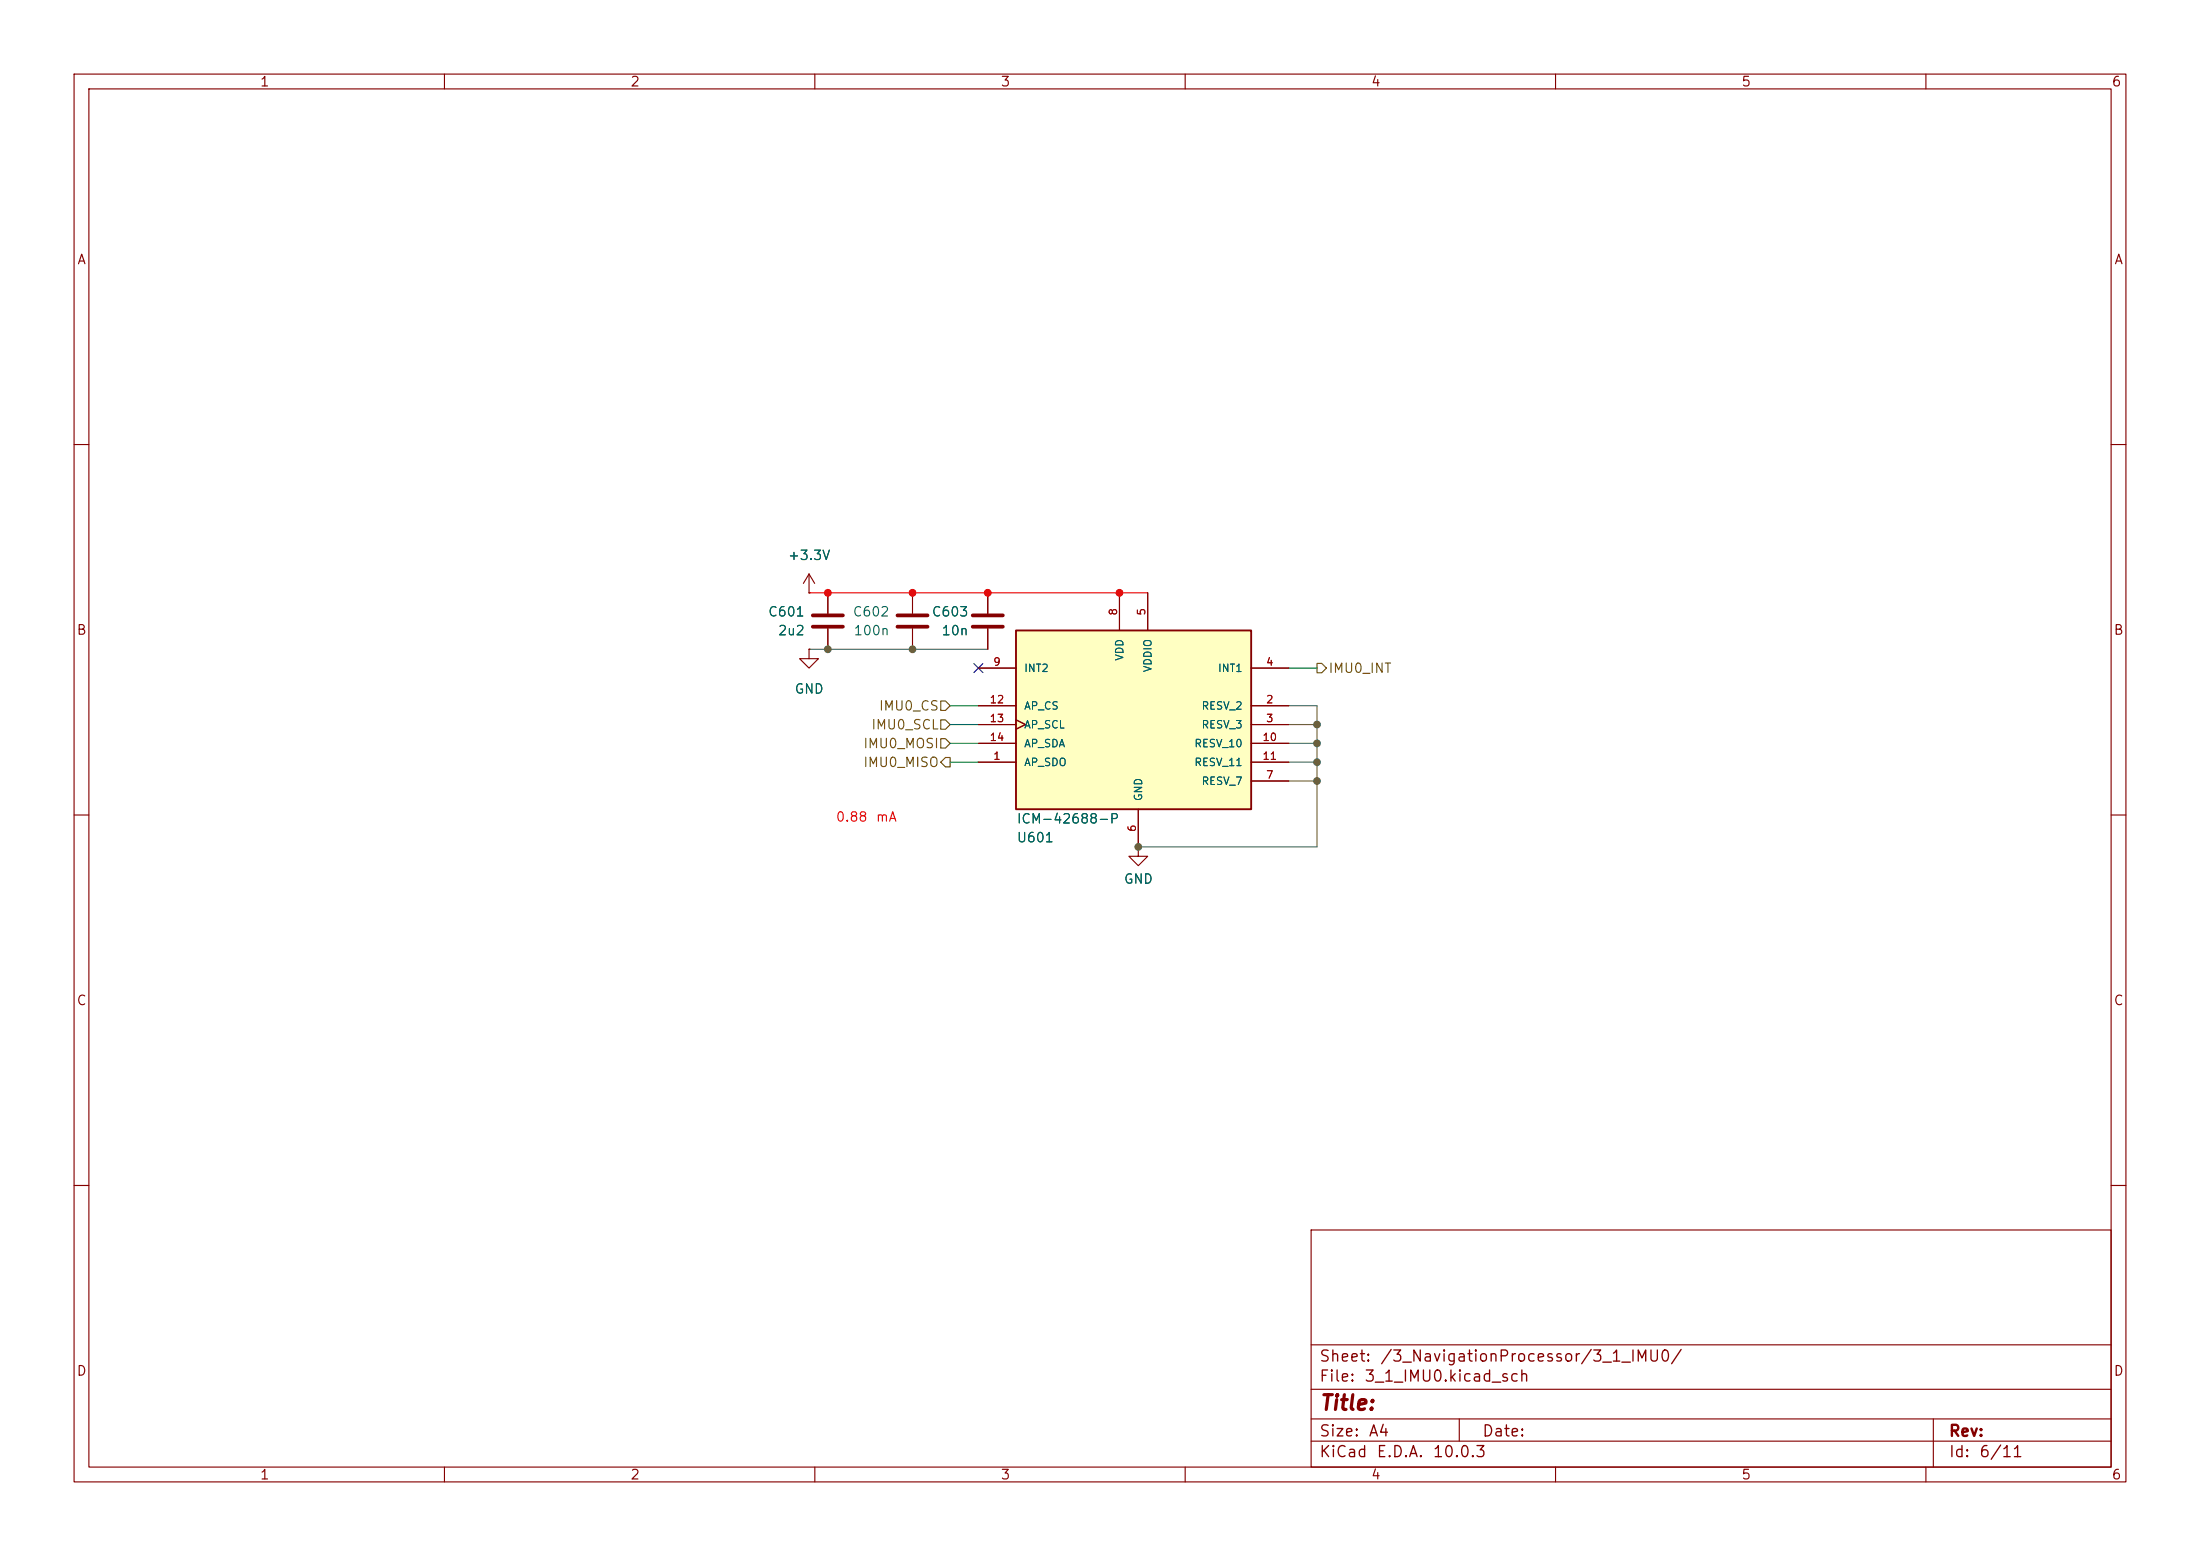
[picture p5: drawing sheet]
(kicad_sch
 (version 20260306)
 (generator "eeschema")
 (generator_version "10.0")
 (paper "A4")
 (lib_symbols
  (symbol "Device:C"
   (pin_numbers (hide yes))
   (pin_names
    (offset 0.254)) (exclude_from_sim no) (in_bom yes) (on_board yes)
   (in_pos_files yes)
   (duplicate_pin_numbers_are_jumpers no)
   (property "Reference" "C" (at 0.635 2.54 0) (show_name no) (do_not_autoplace no) (effects (font (size 1.27 1.27)) (justify left)))
   (property "Value" "C" (at 0.635 -2.54 0) (show_name no) (do_not_autoplace no) (effects (font (size 1.27 1.27)) (justify left)))
   (property "Footprint" "" (at 0.9652 -3.81 0) (show_name no) (do_not_autoplace no) (hide yes) (effects (font (size 1.27 1.27))))
   (property "Datasheet" "" (at 0 0 0) (show_name no) (do_not_autoplace no) (hide yes) (effects (font (size 1.27 1.27))))
   (property "Description" "Unpolarized capacitor" (at 0 0 0) (show_name no) (do_not_autoplace no) (hide yes) (effects (font (size 1.27 1.27))))
   (symbol "C_0_1"
    (polyline (pts (xy -2.032 0.762) (xy 2.032 0.762)) (stroke (width 0.508) (type default)) (fill (type none)))
    (polyline (pts (xy -2.032 -0.762) (xy 2.032 -0.762)) (stroke (width 0.508) (type default)) (fill (type none))))
   (symbol "C_1_1"
    (pin passive line (at 0 3.81 270) (length 2.794) (name "" (effects (font (size 1.27 1.27)))) (number "1" (effects (font (size 1.27 1.27)))))
    (pin passive line (at 0 -3.81 90) (length 2.794) (name "" (effects (font (size 1.27 1.27)))) (number "2" (effects (font (size 1.27 1.27))))))
   (embedded_fonts no))
  (symbol "Polaris_symbols:ICM-42688-P"
   (pin_names
    (offset 1.016)) (exclude_from_sim no) (in_bom yes) (on_board yes)
   (in_pos_files yes)
   (duplicate_pin_numbers_are_jumpers no)
   (property "Reference" "U404" (at -16.51 -12.7 0) (show_name no) (do_not_autoplace no) (effects (font (size 1.27 1.27)) (justify left)))
   (property "Value" "ICM-42688-P" (at -16.51 -10.16 0) (show_name no) (do_not_autoplace no) (effects (font (size 1.27 1.27)) (justify left)))
   (property "Footprint" "Polaris:ICM-42688-P" (at 0 0 0) (show_name no) (do_not_autoplace no) (hide yes) (effects (font (size 1.27 1.27)) (justify bottom)))
   (property "Datasheet" "" (at 0 0 0) (show_name no) (do_not_autoplace no) (hide yes) (effects (font (size 1.27 1.27))))
   (property "Description" "" (at 0 0 0) (show_name no) (do_not_autoplace no) (hide yes) (effects (font (size 1.27 1.27)) (justify bottom)))
   (property "MF" "" (at 0 0 0) (show_name no) (do_not_autoplace no) (hide yes) (effects (font (size 1.27 1.27)) (justify bottom)))
   (property "MAXIMUM_PACKAGE_HEIGHT" "" (at 0 0 0) (show_name no) (do_not_autoplace no) (hide yes) (effects (font (size 1.27 1.27)) (justify bottom)))
   (property "Package" "" (at 0 0 0) (show_name no) (do_not_autoplace no) (hide yes) (effects (font (size 1.27 1.27)) (justify bottom)))
   (property "Price" "" (at 0 0 0) (show_name no) (do_not_autoplace no) (hide yes) (effects (font (size 1.27 1.27)) (justify bottom)))
   (property "Check_prices" "" (at 0 0 0) (show_name no) (do_not_autoplace no) (hide yes) (effects (font (size 1.27 1.27)) (justify bottom)))
   (property "STANDARD" "" (at 0 0 0) (show_name no) (do_not_autoplace no) (hide yes) (effects (font (size 1.27 1.27)) (justify bottom)))
   (property "PARTREV" "" (at 0 0 0) (show_name no) (do_not_autoplace no) (hide yes) (effects (font (size 1.27 1.27)) (justify bottom)))
   (property "SnapEDA_Link" "" (at 0 0 0) (show_name no) (do_not_autoplace no) (hide yes) (effects (font (size 1.27 1.27)) (justify bottom)))
   (property "MP" "" (at 0 0 0) (show_name no) (do_not_autoplace no) (hide yes) (effects (font (size 1.27 1.27)) (justify bottom)))
   (property "Availability" "" (at 0 0 0) (show_name no) (do_not_autoplace no) (hide yes) (effects (font (size 1.27 1.27)) (justify bottom)))
   (property "MANUFACTURER" "" (at 0 0 0) (show_name no) (do_not_autoplace no) (hide yes) (effects (font (size 1.27 1.27)) (justify bottom)))
   (property "Description_1" "" (at 0 0 0) (show_name no) (do_not_autoplace no) (hide yes) (effects (font (size 1.27 1.27))))
   (property "KLC_S3.3" "" (at 0 0 0) (show_name no) (do_not_autoplace no) (hide yes) (effects (font (size 1.27 1.27))))
   (property "KLC_S4.1" "" (at 0 0 0) (show_name no) (do_not_autoplace no) (hide yes) (effects (font (size 1.27 1.27))))
   (property "KLC_S4.2_DVDD" "" (at 0 0 0) (show_name no) (do_not_autoplace no) (hide yes) (effects (font (size 1.27 1.27))))
   (property "KLC_S4.2_VREG_VOUT" "" (at 0 0 0) (show_name no) (do_not_autoplace no) (hide yes) (effects (font (size 1.27 1.27))))
   (property "LCSC Part Name" "" (at 0 0 0) (show_name no) (do_not_autoplace no) (hide yes) (effects (font (size 1.27 1.27))))
   (property "Manufacturer Part" "" (at 0 0 0) (show_name no) (do_not_autoplace no) (hide yes) (effects (font (size 1.27 1.27))))
   (property "Supplier" "" (at 0 0 0) (show_name no) (do_not_autoplace no) (hide yes) (effects (font (size 1.27 1.27))))
   (property "Supplier Part" "" (at 0 0 0) (show_name no) (do_not_autoplace no) (hide yes) (effects (font (size 1.27 1.27))))
   (symbol "ICM-42688-P_0_0"
    (rectangle (start -16.51 15.24) (end 15.24 -8.89) (stroke (width 0.254) (type default)) (fill (type background)))
    (pin passive line (at 20.32 5.08 180) (length 5.08) (name "RESV_2" (effects (font (size 1.016 1.016)))) (number "2" (effects (font (size 1.016 1.016)))))
    (pin passive line (at 20.32 2.54 180) (length 5.08) (name "RESV_3" (effects (font (size 1.016 1.016)))) (number "3" (effects (font (size 1.016 1.016)))))
    (pin power_in line (at 1.27 20.32 270) (length 5.08) (name "VDDIO" (effects (font (size 1.016 1.016)))) (number "5" (effects (font (size 1.016 1.016)))))
    (pin power_in line (at 0 -13.97 90) (length 5.08) (name "GND" (effects (font (size 1.016 1.016)))) (number "6" (effects (font (size 1.016 1.016)))))
    (pin passive line (at 20.32 -5.08 180) (length 5.08) (name "RESV_7" (effects (font (size 1.016 1.016)))) (number "7" (effects (font (size 1.016 1.016)))))
    (pin power_in line (at -2.54 20.32 270) (length 5.08) (name "VDD" (effects (font (size 1.016 1.016)))) (number "8" (effects (font (size 1.016 1.016)))))
    (pin passive line (at 20.32 0 180) (length 5.08) (name "RESV_10" (effects (font (size 1.016 1.016)))) (number "10" (effects (font (size 1.016 1.016)))))
    (pin passive line (at 20.32 -2.54 180) (length 5.08) (name "RESV_11" (effects (font (size 1.016 1.016)))) (number "11" (effects (font (size 1.016 1.016)))))
    (pin input line (at -21.59 5.08 0) (length 5.08) (name "AP_CS" (effects (font (size 1.016 1.016)))) (number "12" (effects (font (size 1.016 1.016))))))
   (symbol "ICM-42688-P_1_0"
    (pin output line (at -21.59 -2.54 0) (length 5.08) (name "AP_SDO" (effects (font (size 1.016 1.016)))) (number "1" (effects (font (size 1.016 1.016))))
    (alternate "AP_ADO" output line))
    (pin output line (at 20.32 10.16 180) (length 5.08) (name "INT1" (effects (font (size 1.016 1.016)))) (number "4" (effects (font (size 1.016 1.016))))
    (alternate "INT" output line))
    (pin output line (at -21.59 10.16 0) (length 5.08) (name "INT2" (effects (font (size 1.016 1.016)))) (number "9" (effects (font (size 1.016 1.016))))
    (alternate "CLKIN" input line)
    (alternate "FSYNC" input line))
    (pin input clock (at -21.59 2.54 0) (length 5.08) (name "AP_SCL" (effects (font (size 1.016 1.016)))) (number "13" (effects (font (size 1.016 1.016))))
    (alternate "AP_SCLK" input clock))
    (pin bidirectional line (at -21.59 0 0) (length 5.08) (name "AP_SDA" (effects (font (size 1.016 1.016)))) (number "14" (effects (font (size 1.016 1.016))))
    (alternate "AP_SDI" input line)
    (alternate "AP_SDIO" bidirectional line)))
   (embedded_fonts no))
  (symbol "power:+3.3V"
   (power global)
   (pin_numbers (hide yes))
   (pin_names
    (offset 0) (hide yes)) (exclude_from_sim no) (in_bom yes) (on_board yes)
   (in_pos_files yes)
   (duplicate_pin_numbers_are_jumpers no)
   (property "Reference" "#PWR" (at 0 -3.81 0) (show_name no) (do_not_autoplace no) (hide yes) (effects (font (size 1.27 1.27))))
   (property "Value" "+3.3V" (at 0 3.556 0) (show_name no) (do_not_autoplace no) (effects (font (size 1.27 1.27))))
   (property "Footprint" "" (at 0 0 0) (show_name no) (do_not_autoplace no) (hide yes) (effects (font (size 1.27 1.27))))
   (property "Datasheet" "" (at 0 0 0) (show_name no) (do_not_autoplace no) (hide yes) (effects (font (size 1.27 1.27))))
   (property "Description" "Power symbol creates a global label with name \"+3.3V\"" (at 0 0 0) (show_name no) (do_not_autoplace no) (hide yes) (effects (font (size 1.27 1.27))))
   (symbol "+3.3V_0_1"
    (polyline (pts (xy -0.762 1.27) (xy 0 2.54)) (stroke (width 0) (type default)) (fill (type none)))
    (polyline (pts (xy 0 2.54) (xy 0.762 1.27)) (stroke (width 0) (type default)) (fill (type none)))
    (polyline (pts (xy 0 0) (xy 0 2.54)) (stroke (width 0) (type default)) (fill (type none))))
   (symbol "+3.3V_1_1"
    (pin power_in line (at 0 0 90) (length 0) (name "" (effects (font (size 1.27 1.27)))) (number "1" (effects (font (size 1.27 1.27))))))
   (embedded_fonts no))
  (symbol "power:GND"
   (power global)
   (pin_numbers (hide yes))
   (pin_names
    (offset 0) (hide yes)) (exclude_from_sim no) (in_bom yes) (on_board yes)
   (in_pos_files yes)
   (duplicate_pin_numbers_are_jumpers no)
   (property "Reference" "#PWR" (at 0 -6.35 0) (show_name no) (do_not_autoplace no) (hide yes) (effects (font (size 1.27 1.27))))
   (property "Value" "GND" (at 0 -3.81 0) (show_name no) (do_not_autoplace no) (effects (font (size 1.27 1.27))))
   (property "Footprint" "" (at 0 0 0) (show_name no) (do_not_autoplace no) (hide yes) (effects (font (size 1.27 1.27))))
   (property "Datasheet" "" (at 0 0 0) (show_name no) (do_not_autoplace no) (hide yes) (effects (font (size 1.27 1.27))))
   (property "Description" "Power symbol creates a global label with name \"GND\" , ground" (at 0 0 0) (show_name no) (do_not_autoplace no) (hide yes) (effects (font (size 1.27 1.27))))
   (symbol "GND_0_1"
    (polyline (pts (xy 0 0) (xy 0 -1.27) (xy 1.27 -1.27) (xy 0 -2.54) (xy -1.27 -1.27) (xy 0 -1.27)) (stroke (width 0) (type default)) (fill (type none))))
   (symbol "GND_1_1"
    (pin power_in line (at 0 0 270) (length 0) (name "" (effects (font (size 1.27 1.27)))) (number "1" (effects (font (size 1.27 1.27))))))
   (embedded_fonts no)))
 (text "0.88 mA"
  (exclude_from_sim no)
  (at 116.84 110.49 0)
  (effects (font (size 1.27 1.27) (color 255 0 0 1))))
 (junction
  (at 123.19 87.63)
  (diameter 0)
  (color 0 0 0 0))
 (junction
  (at 177.8 105.41)
  (diameter 0)
  (color 0 0 0 0))
 (junction
  (at 123.19 80.01)
  (diameter 0)
  (color 0 0 0 0))
 (junction
  (at 177.8 97.79)
  (diameter 0)
  (color 0 0 0 0))
 (junction
  (at 111.76 80.01)
  (diameter 0)
  (color 0 0 0 0))
 (junction
  (at 133.35 80.01)
  (diameter 0)
  (color 0 0 0 0))
 (junction
  (at 177.8 100.33)
  (diameter 0)
  (color 0 0 0 0))
 (junction
  (at 111.76 87.63)
  (diameter 0)
  (color 0 0 0 0))
 (junction
  (at 153.67 114.3)
  (diameter 0)
  (color 0 0 0 0))
 (junction
  (at 151.13 80.01)
  (diameter 0)
  (color 0 0 0 0))
 (junction
  (at 177.8 102.87)
  (diameter 0)
  (color 0 0 0 0))
 (no_connect
  (at 132.08 90.17))
 (wire
  (pts (xy 177.8 100.33) (xy 177.8 102.87))
  (stroke (width 0) (type default)))
 (wire
  (pts (xy 123.19 87.63) (xy 111.76 87.63))
  (stroke (width 0) (type default)))
 (wire
  (pts (xy 151.13 80.01) (xy 154.94 80.01))
  (stroke (width 0) (type default)))
 (wire
  (pts (xy 109.22 80.01) (xy 111.76 80.01))
  (stroke (width 0) (type default)))
 (wire
  (pts (xy 177.8 95.25) (xy 177.8 97.79))
  (stroke (width 0) (type default)))
 (wire
  (pts (xy 177.8 105.41) (xy 177.8 114.3))
  (stroke (width 0) (type default)))
 (wire
  (pts (xy 173.99 105.41) (xy 177.8 105.41))
  (stroke (width 0) (type default)))
 (wire
  (pts (xy 173.99 97.79) (xy 177.8 97.79))
  (stroke (width 0) (type default)))
 (wire
  (pts (xy 177.8 102.87) (xy 177.8 105.41))
  (stroke (width 0) (type default)))
 (wire
  (pts (xy 153.67 114.3) (xy 177.8 114.3))
  (stroke (width 0) (type default)))
 (wire
  (pts (xy 173.99 102.87) (xy 177.8 102.87))
  (stroke (width 0) (type default)))
 (wire
  (pts (xy 123.19 87.63) (xy 133.35 87.63))
  (stroke (width 0) (type default)))
 (wire
  (pts (xy 173.99 100.33) (xy 177.8 100.33))
  (stroke (width 0) (type default)))
 (wire
  (pts (xy 128.27 102.87) (xy 132.08 102.87))
  (stroke (width 0) (type default)))
 (wire
  (pts (xy 109.22 87.63) (xy 111.76 87.63))
  (stroke (width 0) (type default)))
 (wire
  (pts (xy 128.27 97.79) (xy 132.08 97.79))
  (stroke (width 0) (type default)))
 (wire
  (pts (xy 173.99 90.17) (xy 177.8 90.17))
  (stroke (width 0) (type default)))
 (wire
  (pts (xy 111.76 80.01) (xy 151.13 80.01))
  (stroke (width 0) (type default)))
 (wire
  (pts (xy 173.99 95.25) (xy 177.8 95.25))
  (stroke (width 0) (type default)))
 (wire
  (pts (xy 128.27 95.25) (xy 132.08 95.25))
  (stroke (width 0) (type default)))
 (wire
  (pts (xy 177.8 97.79) (xy 177.8 100.33))
  (stroke (width 0) (type default)))
 (wire
  (pts (xy 128.27 100.33) (xy 132.08 100.33))
  (stroke (width 0) (type default)))
 (hierarchical_label "IMU0_SCL"
  (shape input)
  (at 128.27 97.79 180)
  (effects (font (size 1.27 1.27)) (justify right)))
 (hierarchical_label "IMU0_MISO"
  (shape output)
  (at 128.27 102.87 180)
  (effects (font (size 1.27 1.27)) (justify right)))
 (hierarchical_label "IMU0_INT"
  (shape output)
  (at 177.8 90.17 0)
  (effects (font (size 1.27 1.27)) (justify left)))
 (hierarchical_label "IMU0_CS"
  (shape input)
  (at 128.27 95.25 180)
  (effects (font (size 1.27 1.27)) (justify right)))
 (hierarchical_label "IMU0_MOSI"
  (shape input)
  (at 128.27 100.33 180)
  (effects (font (size 1.27 1.27)) (justify right)))
 (symbol
  (lib_id "Device:C")
  (at 123.19 83.82 0)
  (mirror y)
  (unit 1)
  (body_style 1)
  (exclude_from_sim no)
  (in_bom yes)
  (on_board yes)
  (in_pos_files yes)
  (dnp no)
  (fields_autoplaced yes)
  (property "Reference" "C602" (at 120.142 82.5499 0) (show_name no) (do_not_autoplace no) (effects (font (size 1.27 1.27)) (justify left)))
  (property "Value" "100n" (at 120.142 85.0899 0) (show_name no) (do_not_autoplace no) (effects (font (size 1.27 1.27)) (justify left)))
  (property "Footprint" "Capacitor_SMD:C_0603_1608Metric" (at 122.2248 87.63 0) (hide yes) (show_name no) (do_not_autoplace no) (effects (font (size 1.27 1.27))))
  (property "Datasheet" "" (at 123.19 83.82 0) (hide yes) (show_name no) (do_not_autoplace no) (effects (font (size 1.27 1.27))))
  (property "Description" "Unpolarized capacitor" (at 123.19 83.82 0) (hide yes) (show_name no) (do_not_autoplace no) (effects (font (size 1.27 1.27))))
  (property "Description_1" "" (at 123.19 83.82 0) (hide yes) (show_name no) (do_not_autoplace no) (effects (font (size 1.27 1.27))))
  (property "KLC_S3.3" "" (at 123.19 83.82 0) (hide yes) (show_name no) (do_not_autoplace no) (effects (font (size 1.27 1.27))))
  (property "KLC_S4.1" "" (at 123.19 83.82 0) (hide yes) (show_name no) (do_not_autoplace no) (effects (font (size 1.27 1.27))))
  (property "KLC_S4.2_DVDD" "" (at 123.19 83.82 0) (hide yes) (show_name no) (do_not_autoplace no) (effects (font (size 1.27 1.27))))
  (property "KLC_S4.2_VREG_VOUT" "" (at 123.19 83.82 0) (hide yes) (show_name no) (do_not_autoplace no) (effects (font (size 1.27 1.27))))
  (property "LCSC Part Name" "" (at 123.19 83.82 0) (hide yes) (show_name no) (do_not_autoplace no) (effects (font (size 1.27 1.27))))
  (property "Manufacturer Part" "" (at 123.19 83.82 0) (hide yes) (show_name no) (do_not_autoplace no) (effects (font (size 1.27 1.27))))
  (property "Supplier" "" (at 123.19 83.82 0) (hide yes) (show_name no) (do_not_autoplace no) (effects (font (size 1.27 1.27))))
  (property "Supplier Part" "" (at 123.19 83.82 0) (hide yes) (show_name no) (do_not_autoplace no) (effects (font (size 1.27 1.27))))
  (pin "1")
  (pin "2"))
 (symbol
  (lib_id "power:GND")
  (at 109.22 87.63 0)
  (mirror y)
  (unit 1)
  (body_style 1)
  (exclude_from_sim no)
  (in_bom yes)
  (on_board yes)
  (in_pos_files yes)
  (dnp no)
  (fields_autoplaced yes)
  (property "Reference" "#PWR0602" (at 109.22 93.98 0) (hide yes) (show_name no) (do_not_autoplace no) (effects (font (size 1.27 1.27))))
  (property "Value" "GND" (at 109.22 92.964 0) (show_name no) (do_not_autoplace no) (effects (font (size 1.27 1.27))))
  (property "Footprint" "" (at 109.22 87.63 0) (hide yes) (show_name no) (do_not_autoplace no) (effects (font (size 1.27 1.27))))
  (property "Datasheet" "" (at 109.22 87.63 0) (hide yes) (show_name no) (do_not_autoplace no) (effects (font (size 1.27 1.27))))
  (property "Description" "Power symbol creates a global label with name \"GND\" , ground" (at 109.22 87.63 0) (hide yes) (show_name no) (do_not_autoplace no) (effects (font (size 1.27 1.27))))
  (pin "1"))
 (symbol
  (lib_id "Device:C")
  (at 111.76 83.82 0)
  (mirror y)
  (unit 1)
  (body_style 1)
  (exclude_from_sim no)
  (in_bom yes)
  (on_board yes)
  (in_pos_files yes)
  (dnp no)
  (fields_autoplaced yes)
  (property "Reference" "C601" (at 108.712 82.5499 0) (show_name no) (do_not_autoplace no) (effects (font (size 1.27 1.27)) (justify left)))
  (property "Value" "2u2" (at 108.712 85.0899 0) (show_name no) (do_not_autoplace no) (effects (font (size 1.27 1.27)) (justify left)))
  (property "Footprint" "Capacitor_SMD:C_0603_1608Metric" (at 110.7948 87.63 0) (hide yes) (show_name no) (do_not_autoplace no) (effects (font (size 1.27 1.27))))
  (property "Datasheet" "" (at 111.76 83.82 0) (hide yes) (show_name no) (do_not_autoplace no) (effects (font (size 1.27 1.27))))
  (property "Description" "Unpolarized capacitor" (at 111.76 83.82 0) (hide yes) (show_name no) (do_not_autoplace no) (effects (font (size 1.27 1.27))))
  (property "Description_1" "" (at 111.76 83.82 0) (hide yes) (show_name no) (do_not_autoplace no) (effects (font (size 1.27 1.27))))
  (property "KLC_S3.3" "" (at 111.76 83.82 0) (hide yes) (show_name no) (do_not_autoplace no) (effects (font (size 1.27 1.27))))
  (property "KLC_S4.1" "" (at 111.76 83.82 0) (hide yes) (show_name no) (do_not_autoplace no) (effects (font (size 1.27 1.27))))
  (property "KLC_S4.2_DVDD" "" (at 111.76 83.82 0) (hide yes) (show_name no) (do_not_autoplace no) (effects (font (size 1.27 1.27))))
  (property "KLC_S4.2_VREG_VOUT" "" (at 111.76 83.82 0) (hide yes) (show_name no) (do_not_autoplace no) (effects (font (size 1.27 1.27))))
  (property "LCSC Part Name" "" (at 111.76 83.82 0) (hide yes) (show_name no) (do_not_autoplace no) (effects (font (size 1.27 1.27))))
  (property "Manufacturer Part" "" (at 111.76 83.82 0) (hide yes) (show_name no) (do_not_autoplace no) (effects (font (size 1.27 1.27))))
  (property "Supplier" "" (at 111.76 83.82 0) (hide yes) (show_name no) (do_not_autoplace no) (effects (font (size 1.27 1.27))))
  (property "Supplier Part" "" (at 111.76 83.82 0) (hide yes) (show_name no) (do_not_autoplace no) (effects (font (size 1.27 1.27))))
  (pin "2")
  (pin "1"))
 (symbol
  (lib_id "Polaris_symbols:ICM-42688-P")
  (at 153.67 100.33 0)
  (unit 1)
  (body_style 1)
  (exclude_from_sim no)
  (in_bom yes)
  (on_board yes)
  (in_pos_files yes)
  (dnp no)
  (property "Reference" "U601" (at 137.16 113.03 0) (show_name no) (do_not_autoplace no) (effects (font (size 1.27 1.27)) (justify left)))
  (property "Value" "ICM-42688-P" (at 137.16 110.49 0) (show_name no) (do_not_autoplace no) (effects (font (size 1.27 1.27)) (justify left)))
  (property "Footprint" "Polaris:ICM-42688-P" (at 153.67 100.33 0) (hide yes) (show_name no) (do_not_autoplace no) (effects (font (size 1.27 1.27)) (justify bottom)))
  (property "Datasheet" "" (at 153.67 100.33 0) (hide yes) (show_name no) (do_not_autoplace no) (effects (font (size 1.27 1.27))))
  (property "Description" "" (at 153.67 100.33 0) (hide yes) (show_name no) (do_not_autoplace no) (effects (font (size 1.27 1.27)) (justify bottom)))
  (property "MF" "" (at 153.67 100.33 0) (hide yes) (show_name no) (do_not_autoplace no) (effects (font (size 1.27 1.27)) (justify bottom)))
  (property "MAXIMUM_PACKAGE_HEIGHT" "" (at 153.67 100.33 0) (hide yes) (show_name no) (do_not_autoplace no) (effects (font (size 1.27 1.27)) (justify bottom)))
  (property "Package" "" (at 153.67 100.33 0) (hide yes) (show_name no) (do_not_autoplace no) (effects (font (size 1.27 1.27)) (justify bottom)))
  (property "Price" "" (at 153.67 100.33 0) (hide yes) (show_name no) (do_not_autoplace no) (effects (font (size 1.27 1.27)) (justify bottom)))
  (property "Check_prices" "" (at 153.67 100.33 0) (hide yes) (show_name no) (do_not_autoplace no) (effects (font (size 1.27 1.27)) (justify bottom)))
  (property "STANDARD" "" (at 153.67 100.33 0) (hide yes) (show_name no) (do_not_autoplace no) (effects (font (size 1.27 1.27)) (justify bottom)))
  (property "PARTREV" "" (at 153.67 100.33 0) (hide yes) (show_name no) (do_not_autoplace no) (effects (font (size 1.27 1.27)) (justify bottom)))
  (property "SnapEDA_Link" "" (at 153.67 100.33 0) (hide yes) (show_name no) (do_not_autoplace no) (effects (font (size 1.27 1.27)) (justify bottom)))
  (property "MP" "" (at 153.67 100.33 0) (hide yes) (show_name no) (do_not_autoplace no) (effects (font (size 1.27 1.27)) (justify bottom)))
  (property "Availability" "" (at 153.67 100.33 0) (hide yes) (show_name no) (do_not_autoplace no) (effects (font (size 1.27 1.27)) (justify bottom)))
  (property "MANUFACTURER" "" (at 153.67 100.33 0) (hide yes) (show_name no) (do_not_autoplace no) (effects (font (size 1.27 1.27)) (justify bottom)))
  (property "Description_1" "" (at 153.67 100.33 0) (hide yes) (show_name no) (do_not_autoplace no) (effects (font (size 1.27 1.27))))
  (property "KLC_S3.3" "" (at 153.67 100.33 0) (hide yes) (show_name no) (do_not_autoplace no) (effects (font (size 1.27 1.27))))
  (property "KLC_S4.1" "" (at 153.67 100.33 0) (hide yes) (show_name no) (do_not_autoplace no) (effects (font (size 1.27 1.27))))
  (property "KLC_S4.2_DVDD" "" (at 153.67 100.33 0) (hide yes) (show_name no) (do_not_autoplace no) (effects (font (size 1.27 1.27))))
  (property "KLC_S4.2_VREG_VOUT" "" (at 153.67 100.33 0) (hide yes) (show_name no) (do_not_autoplace no) (effects (font (size 1.27 1.27))))
  (property "LCSC Part Name" "" (at 153.67 100.33 0) (hide yes) (show_name no) (do_not_autoplace no) (effects (font (size 1.27 1.27))))
  (property "Manufacturer Part" "" (at 153.67 100.33 0) (hide yes) (show_name no) (do_not_autoplace no) (effects (font (size 1.27 1.27))))
  (property "Supplier" "" (at 153.67 100.33 0) (hide yes) (show_name no) (do_not_autoplace no) (effects (font (size 1.27 1.27))))
  (property "Supplier Part" "" (at 153.67 100.33 0) (hide yes) (show_name no) (do_not_autoplace no) (effects (font (size 1.27 1.27))))
  (pin "9")
  (pin "13")
  (pin "7")
  (pin "2")
  (pin "11")
  (pin "5")
  (pin "14")
  (pin "4")
  (pin "12")
  (pin "8")
  (pin "1")
  (pin "3")
  (pin "6")
  (pin "10"))
 (symbol
  (lib_id "Device:C")
  (at 133.35 83.82 0)
  (unit 1)
  (body_style 1)
  (exclude_from_sim no)
  (in_bom yes)
  (on_board yes)
  (in_pos_files yes)
  (dnp no)
  (property "Reference" "C603" (at 130.81 82.55 0) (show_name no) (do_not_autoplace no) (effects (font (size 1.27 1.27)) (justify right)))
  (property "Value" "10n" (at 130.81 85.09 0) (show_name no) (do_not_autoplace no) (effects (font (size 1.27 1.27)) (justify right)))
  (property "Footprint" "Capacitor_SMD:C_0603_1608Metric" (at 134.3152 87.63 0) (hide yes) (show_name no) (do_not_autoplace no) (effects (font (size 1.27 1.27))))
  (property "Datasheet" "" (at 133.35 83.82 0) (hide yes) (show_name no) (do_not_autoplace no) (effects (font (size 1.27 1.27))))
  (property "Description" "Unpolarized capacitor" (at 133.35 83.82 0) (hide yes) (show_name no) (do_not_autoplace no) (effects (font (size 1.27 1.27))))
  (property "Description_1" "" (at 133.35 83.82 0) (hide yes) (show_name no) (do_not_autoplace no) (effects (font (size 1.27 1.27))))
  (property "KLC_S3.3" "" (at 133.35 83.82 0) (hide yes) (show_name no) (do_not_autoplace no) (effects (font (size 1.27 1.27))))
  (property "KLC_S4.1" "" (at 133.35 83.82 0) (hide yes) (show_name no) (do_not_autoplace no) (effects (font (size 1.27 1.27))))
  (property "KLC_S4.2_DVDD" "" (at 133.35 83.82 0) (hide yes) (show_name no) (do_not_autoplace no) (effects (font (size 1.27 1.27))))
  (property "KLC_S4.2_VREG_VOUT" "" (at 133.35 83.82 0) (hide yes) (show_name no) (do_not_autoplace no) (effects (font (size 1.27 1.27))))
  (property "LCSC Part Name" "" (at 133.35 83.82 0) (hide yes) (show_name no) (do_not_autoplace no) (effects (font (size 1.27 1.27))))
  (property "Manufacturer Part" "" (at 133.35 83.82 0) (hide yes) (show_name no) (do_not_autoplace no) (effects (font (size 1.27 1.27))))
  (property "Supplier" "" (at 133.35 83.82 0) (hide yes) (show_name no) (do_not_autoplace no) (effects (font (size 1.27 1.27))))
  (property "Supplier Part" "" (at 133.35 83.82 0) (hide yes) (show_name no) (do_not_autoplace no) (effects (font (size 1.27 1.27))))
  (pin "2")
  (pin "1"))
 (symbol
  (lib_id "power:+3.3V")
  (at 109.22 80.01 0)
  (unit 1)
  (body_style 1)
  (exclude_from_sim no)
  (in_bom yes)
  (on_board yes)
  (in_pos_files yes)
  (dnp no)
  (fields_autoplaced yes)
  (property "Reference" "#PWR0601" (at 109.22 83.82 0) (hide yes) (show_name no) (do_not_autoplace no) (effects (font (size 1.27 1.27))))
  (property "Value" "+3.3V" (at 109.22 74.93 0) (show_name no) (do_not_autoplace no) (effects (font (size 1.27 1.27))))
  (property "Footprint" "" (at 109.22 80.01 0) (hide yes) (show_name no) (do_not_autoplace no) (effects (font (size 1.27 1.27))))
  (property "Datasheet" "" (at 109.22 80.01 0) (hide yes) (show_name no) (do_not_autoplace no) (effects (font (size 1.27 1.27))))
  (property "Description" "Power symbol creates a global label with name \"+3.3V\"" (at 109.22 80.01 0) (hide yes) (show_name no) (do_not_autoplace no) (effects (font (size 1.27 1.27))))
  (pin "1"))
 (symbol
  (lib_id "power:GND")
  (at 153.67 114.3 0)
  (unit 1)
  (body_style 1)
  (exclude_from_sim no)
  (in_bom yes)
  (on_board yes)
  (in_pos_files yes)
  (dnp no)
  (fields_autoplaced yes)
  (property "Reference" "#PWR0603" (at 153.67 120.65 0) (hide yes) (show_name no) (do_not_autoplace no) (effects (font (size 1.27 1.27))))
  (property "Value" "GND" (at 153.67 118.618 0) (show_name no) (do_not_autoplace no) (effects (font (size 1.27 1.27))))
  (property "Footprint" "" (at 153.67 114.3 0) (hide yes) (show_name no) (do_not_autoplace no) (effects (font (size 1.27 1.27))))
  (property "Datasheet" "" (at 153.67 114.3 0) (hide yes) (show_name no) (do_not_autoplace no) (effects (font (size 1.27 1.27))))
  (property "Description" "Power symbol creates a global label with name \"GND\" , ground" (at 153.67 114.3 0) (hide yes) (show_name no) (do_not_autoplace no) (effects (font (size 1.27 1.27))))
  (pin "1")))
